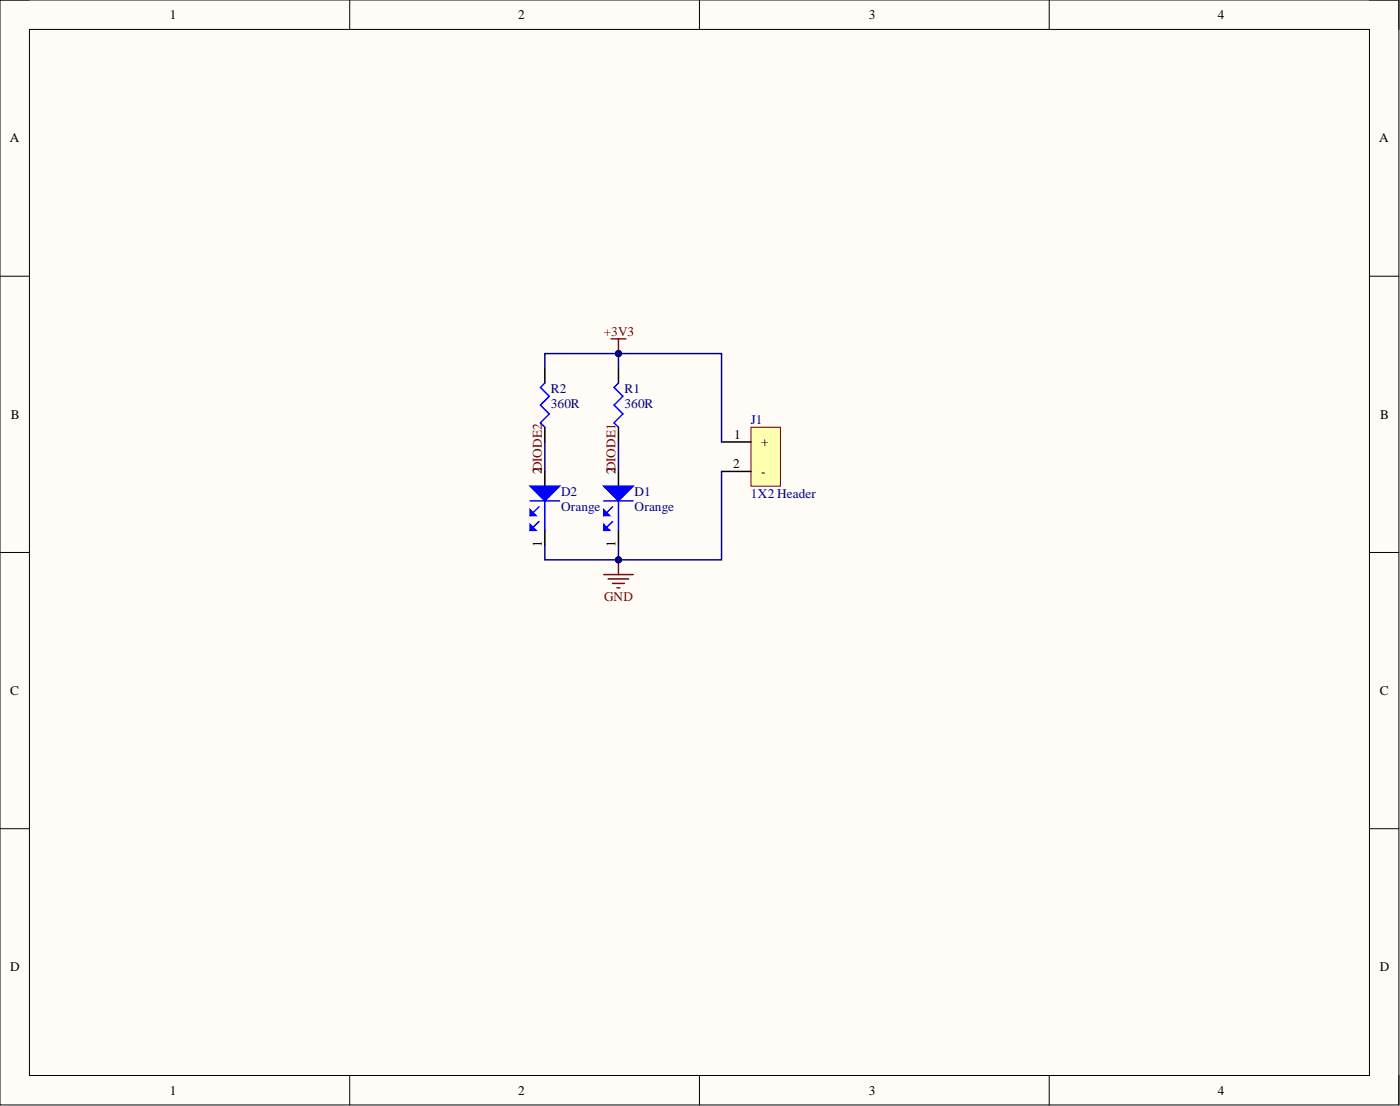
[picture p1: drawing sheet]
<svg xmlns="http://www.w3.org/2000/svg" width="241mm" height="190mm" viewBox="0 0 241 190" stroke-linecap="round" stroke-linejoin="round" font-family="sans-serif">
<path d="M0 0h241.1v190.3h-241.1z" fill-rule="evenodd" fill="#fffcf8"/>
<path d="M0 0h241.1v190.3h-241.1z" fill="none" stroke="#000" stroke-width=".17"/>
<path d="M5.1 5.1h230.9v180.1h-230.9z" fill-rule="evenodd" fill="#fffcf8"/>
<g fill="none" stroke="#000" stroke-width=".17">
<path d="M0 0h5.1M60.3 0v5.1M120.6 0v5.1M180.8 0v5.1M236 0h5.1v5.1M5.1 5.1h230.9v180.1h-230.9zM0 47.6h5.1M236 47.6h5.1M0 95.2h5.1M236 95.2h5.1M0 142.7h5.1M236 142.7h5.1"/>
<path d="M60.3 185.2v5.1M120.6 185.2v5.1M180.8 185.2v5.1M241.1 185.2v5.1"/>
</g>
<path d="M129.4 73.6h5.1v10.1h-5.1z" fill-rule="evenodd" fill="#ffffb0"/>
<path d="M129.4 73.6h5.1v10.1h-5.1z" fill="none" stroke="#800000" stroke-width=".17"/>
<path d="M124.4 76.1h5M106.6 81.2v2.5M106.6 91.4v2.5M124.4 81.2h5" fill="none" stroke="#000" stroke-width=".25"/>
<path d="M104.1 86.3h5M106.6 86.3v5.1" fill="none" stroke="#00f" stroke-width=".25"/>
<path d="M104.1 83.7h5l-2.5 2.6z" fill="#00f"/>
<path d="M104.1 83.7h5l-2.5 2.6zM105.6 87.3l-1.5 1.5" fill="none" stroke="#00f" stroke-width=".25"/>
<path d="M104.1 87.8l1 1h-1z" fill="#00f"/>
<path d="M104.1 87.8l1 1h-1zM105.6 89.8l-1.5 1.6" fill="none" stroke="#00f" stroke-width=".25"/>
<path d="M104.1 90.3l1 1.1h-1z" fill="#00f"/>
<path d="M106.6 66l-.8 .7 1.6 1.6-1.6 1.5 1.6 1.5-1.6 1.5 .8 .8M104.1 90.3l1 1.1h-1z" fill="none" stroke="#00f" stroke-width=".25"/>
<path d="M106.6 63.4v2.6M106.6 73.6v2.5" fill="none" stroke="#000" stroke-width=".25"/>
<path d="M104.1 99h5M104.8 99.7h3.6M106.6 96.4v2.6M105.6 100.5h2M106.3 101.2h.6" fill="none" stroke="#800000" stroke-width=".25"/>
<circle cx="106.6" cy="96.4" r=".51" fill="#000080"/>
<circle cx="106.6" cy="96.4" r=".51" fill="none" stroke="#000080" stroke-width=".17"/>
<path d="M105.3 58.4h2.6M106.6 58.4v2.5" fill="none" stroke="#800000" stroke-width=".25"/>
<circle cx="106.6" cy="60.9" r=".51" fill="#000080"/>
<circle cx="106.6" cy="60.9" r=".51" fill="none" stroke="#000080" stroke-width=".17"/>
<path d="M93.9 81.2v2.5M93.9 91.4v2.5" fill="none" stroke="#000" stroke-width=".25"/>
<path d="M91.4 86.3h5M93.9 86.3v5.1" fill="none" stroke="#00f" stroke-width=".25"/>
<path d="M91.4 83.7h5l-2.5 2.6z" fill="#00f"/>
<path d="M91.4 83.7h5l-2.5 2.6zM92.9 87.3l-1.5 1.5" fill="none" stroke="#00f" stroke-width=".25"/>
<path d="M91.4 87.8l1 1h-1z" fill="#00f"/>
<path d="M91.4 87.8l1 1h-1zM92.9 89.8l-1.5 1.6" fill="none" stroke="#00f" stroke-width=".25"/>
<path d="M91.4 90.3l1 1.1h-1z" fill="#00f"/>
<path d="M93.9 66l-.8 .7 1.6 1.6-1.6 1.5 1.6 1.5-1.6 1.5 .8 .8M91.4 90.3l1 1.1h-1z" fill="none" stroke="#00f" stroke-width=".25"/>
<path d="M93.9 63.4v2.6M93.9 73.6v2.5" fill="none" stroke="#000" stroke-width=".25"/>
<path d="M124.4 81.2v15.2h-17.8v-2.5" fill="none" stroke="#000080" stroke-width=".25"/>
<circle cx="106.6" cy="96.4" r=".51" fill="#000080"/>
<circle cx="106.6" cy="96.4" r=".51" fill="none" stroke="#000080" stroke-width=".17"/>
<path d="M106.6 63.4v-2.5h17.8v15.2" fill="none" stroke="#000080" stroke-width=".25"/>
<circle cx="106.6" cy="60.9" r=".51" fill="#000080"/>
<circle cx="106.6" cy="60.9" r=".51" fill="none" stroke="#000080" stroke-width=".17"/>
<path d="M106.6 60.9h-12.7v2.5" fill="none" stroke="#000080" stroke-width=".25"/>
<circle cx="106.6" cy="60.9" r=".51" fill="#000080"/>
<circle cx="106.6" cy="60.9" r=".51" fill="none" stroke="#000080" stroke-width=".17"/>
<path d="M93.9 76.1v5.1M93.9 93.9v2.5h12.7" fill="none" stroke="#000080" stroke-width=".25"/>
<circle cx="106.6" cy="96.4" r=".51" fill="#000080"/>
<circle cx="106.6" cy="96.4" r=".51" fill="none" stroke="#000080" stroke-width=".17"/>
<path d="M106.6 76.1v5.1" fill="none" stroke="#000080" stroke-width=".25"/>
<g font-size="2.3">
<text x="29.3" y="3.3">1</text>
<text x="89.3" y="3.3">2</text>
<text x="149.7" y="3.3">3</text>
<text x="209.9" y="3.3">4</text>
<text x="1.7" y="24.5">A</text>
<text x="237.7" y="24.5">A</text>
<text x="1.9" y="72.2">B</text>
<text x="126.6" y="75.6">1</text>
<text x="131.2" y="76.9">+</text>
<text x="237.9" y="72.2">B</text>
<text x="93.4" y="81.7" transform="rotate(-90 93.4 81.7)">2DIODE2</text>
<text x="106.1" y="81.7" transform="rotate(-90 106.1 81.7)">2DIODE1</text>
<text x="126.4" y="80.7">2</text>
<text x="131.2" y="82">-</text>
<text x="93.4" y="94.2" transform="rotate(-90 93.4 94.2)">1</text>
<text x="106.1" y="94.2" transform="rotate(-90 106.1 94.2)">1</text>
<text x="1.8" y="119.7">C</text>
<text x="237.8" y="119.7">C</text>
<text x="1.8" y="167.3">D</text>
<text x="237.8" y="167.3">D</text>
<text x="29.3" y="188.5">1</text>
<text x="89.3" y="188.5">2</text>
<text x="149.7" y="188.5">3</text>
<text x="209.9" y="188.5">4</text>
</g>
<g font-size="2.3" fill="#800000">
<text x="104.1" y="57.9">+3V3</text>
<text x="104.1" y="103.5">GND</text>
</g>
<g font-size="2.3" fill="#000080">
<text x="94.9" y="67.8">R2</text>
<text x="94.9" y="70.3">360R</text>
<text x="107.6" y="67.8">R1</text>
<text x="107.6" y="70.3">360R</text>
<text x="129.4" y="73.1">J1</text>
<text x="96.7" y="85.5">D2</text>
<text x="96.7" y="88.1">Orange</text>
<text x="109.4" y="85.5">D1</text>
<text x="109.4" y="88.1">Orange</text>
<text x="129.4" y="85.8">1X2 Header</text>
</g>
</svg>
